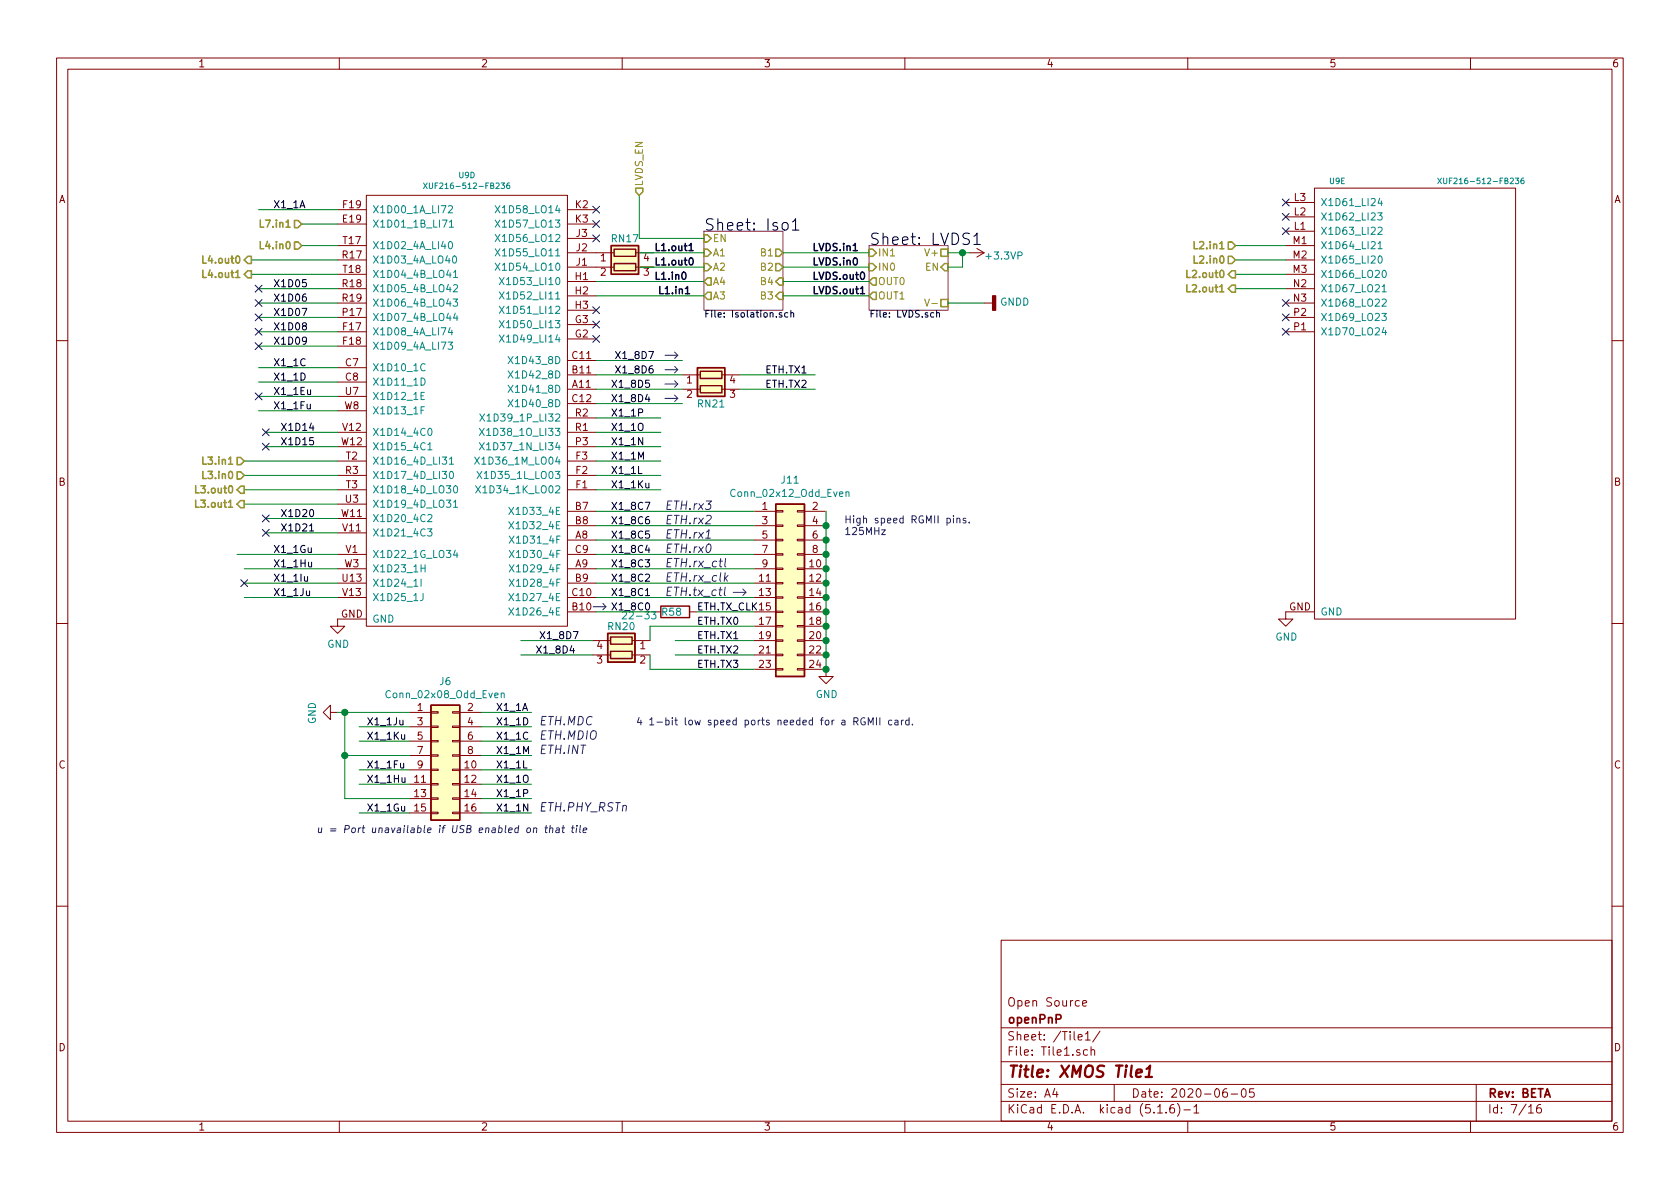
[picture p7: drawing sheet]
EESchema Schematic File Version 4
EELAYER 30 0
EELAYER END
$Descr A4 11693 8268
encoding utf-8
Sheet 7 16
Title "XMOS Tile1"
Date "2020-06-05"
Rev "BETA"
Comp "openPnP"
Comment1 "Open Source"
Comment2 ""
Comment3 ""
Comment4 ""
$EndDescr
Text Notes 2200 5800 0    50   Italic 0
u = Port unavailable if USB enabled on that tile
Text Label 3450 4950 0    50   ~ 0
X1_1A
Text Label 3450 5150 0    50   ~ 0
X1_1C
Text Label 3450 5050 0    50   ~ 0
X1_1D
Text Label 3450 5350 0    50   ~ 0
X1_1L
Text Label 3450 5250 0    50   ~ 0
X1_1M
Text Label 3450 5650 0    50   ~ 0
X1_1N
Text Label 3450 5450 0    50   ~ 0
X1_1O
Text Label 3450 5550 0    50   ~ 0
X1_1P
Wire Wire Line
	3700 4950 3350 4950
Wire Wire Line
	3700 5050 3350 5050
Wire Wire Line
	3700 5150 3350 5150
Wire Wire Line
	3700 5250 3350 5250
Wire Wire Line
	3700 5650 3350 5650
Wire Wire Line
	3700 5550 3350 5550
Wire Wire Line
	3700 5450 3350 5450
Wire Wire Line
	3700 5350 3350 5350
Wire Wire Line
	2850 5150 2500 5150
Text Label 2550 5150 0    50   ~ 0
X1_1Ku
$Comp
L Connector_Generic:Conn_02x08_Odd_Even J?
U 1 1
P 3050 5250
AR Path="/5CA484B3" Ref="J?"  Part="1" 
AR Path="/5CA35A27/5CA484B3" Ref="J6"  Part="1" 
F 0 "J6" H 3100 5767 50  0000 C CNN
F 1 "Conn_02x08_Odd_Even" H 3100 5676 50  0000 C CNN
F 2 "Connector_PinSocket_2.54mm:PinSocket_2x08_P2.54mm_Vertical" H 3050 5250 50  0001 C CNN
F 3 "~" H 3050 5250 50  0001 C CNN
F 4 "~" H 0   0   50  0001 C CNN "Part Number"
	1    3050 5250
	1    0    0    -1  
$EndComp
Wire Wire Line
	2850 5650 2500 5650
Wire Wire Line
	2850 5450 2500 5450
Wire Wire Line
	2850 5350 2500 5350
Text Label 2550 5650 0    50   ~ 0
X1_1Gu
Text Label 2550 5450 0    50   ~ 0
X1_1Hu
Text Label 2550 5350 0    50   ~ 0
X1_1Fu
$Comp
L power:GND #PWR?
U 1 1
P 2350 4950
AR Path="/5CA484C0" Ref="#PWR?"  Part="1" 
AR Path="/5CA35A27/5CA484C0" Ref="#PWR087"  Part="1" 
F 0 "#PWR087" H 2350 4700 50  0001 C CNN
F 1 "GND" H 2355 4777 50  0000 C CNN
F 2 "" H 2350 4950 50  0001 C CNN
F 3 "" H 2350 4950 50  0001 C CNN
	1    2350 4950
	0    1    1    0   
$EndComp
Wire Wire Line
	2500 5050 2850 5050
Text Label 2550 5050 0    50   ~ 0
X1_1Ju
Wire Wire Line
	2350 4950 2400 4950
Wire Wire Line
	2850 5250 2400 5250
Wire Wire Line
	2400 5250 2400 4950
Connection ~ 2400 4950
Wire Wire Line
	2400 4950 2850 4950
Wire Wire Line
	2850 5550 2400 5550
Wire Wire Line
	2400 5550 2400 5250
Connection ~ 2400 5250
Text Notes 3750 5150 0    59   Italic 0
ETH.MDIO
Text Notes 3750 5050 0    59   Italic 0
ETH.MDC
Text Notes 3750 5250 0    59   Italic 0
ETH.INT
Text Notes 3750 5650 0    59   Italic 0
ETH.PHY_RSTn
$Comp
L XMOS_XUF216_FB236-rescue:XUF216-512-FB236-xmos-XMOS_XUF216_FB236-rescue U?
U 5 1
P 9850 4300
AR Path="/5CA63C77" Ref="U?"  Part="5" 
AR Path="/5CA35A27/5CA63C77" Ref="U9"  Part="5" 
F 0 "U9" H 9250 7350 39  0000 L CNN
F 1 "XUF216-512-FB236" H 10000 7350 39  0000 L CNN
F 2 "xmos:BGA_236" H 9900 6100 39  0001 C CNN
F 3 "" H 9900 6100 39  0001 C CNN
F 4 "~" H 0   0   50  0001 C CNN "Part Number"
	5    9850 4300
	1    0    0    -1  
$EndComp
NoConn ~ 8950 1400
NoConn ~ 8950 1500
NoConn ~ 8950 1600
NoConn ~ 8950 2100
NoConn ~ 8950 2200
NoConn ~ 8950 2300
$Comp
L power:GND #PWR?
U 1 1
P 8950 4250
AR Path="/5CA63C91" Ref="#PWR?"  Part="1" 
AR Path="/5CA35A27/5CA63C91" Ref="#PWR090"  Part="1" 
F 0 "#PWR090" H 8950 4000 50  0001 C CNN
F 1 "GND" H 8955 4077 50  0000 C CNN
F 2 "" H 8950 4250 50  0001 C CNN
F 3 "" H 8950 4250 50  0001 C CNN
	1    8950 4250
	1    0    0    -1  
$EndComp
$Comp
L XMOS_XUF216_FB236-rescue:XUF216-512-FB236-xmos-XMOS_XUF216_FB236-rescue U?
U 4 1
P 3250 4350
AR Path="/5CA7F845" Ref="U?"  Part="4" 
AR Path="/5CA35A27/5CA7F845" Ref="U9"  Part="4" 
F 0 "U9" H 3250 7491 39  0000 C CNN
F 1 "XUF216-512-FB236" H 3250 7416 39  0000 C CNN
F 2 "xmos:BGA_236" H 3300 6150 39  0001 C CNN
F 3 "" H 3300 6150 39  0001 C CNN
F 4 "~" H 0   0   50  0001 C CNN "Part Number"
	4    3250 4350
	1    0    0    -1  
$EndComp
Text Label 4550 1750 0    50   ~ 10
L1.out1
Wire Wire Line
	2350 1550 2100 1550
Wire Wire Line
	2350 2550 1800 2550
Wire Wire Line
	2350 2650 1800 2650
Wire Wire Line
	2350 2750 1800 2750
Wire Wire Line
	2350 2850 1800 2850
Text Label 1900 2550 0    50   ~ 0
X1_1C
Text Label 1900 2650 0    50   ~ 0
X1_1D
Text Label 1900 2750 0    50   ~ 0
X1_1Eu
Text Label 1900 2850 0    50   ~ 0
X1_1Fu
Wire Wire Line
	2350 4150 1700 4150
Wire Wire Line
	2350 4050 1700 4050
Wire Wire Line
	2350 3950 1700 3950
Wire Wire Line
	2350 1450 1800 1450
NoConn ~ 4150 1450
NoConn ~ 4150 1550
NoConn ~ 4150 1650
NoConn ~ 4150 2150
NoConn ~ 4150 2250
NoConn ~ 4150 2350
Wire Wire Line
	4150 2900 4600 2900
Wire Wire Line
	4150 3000 4600 3000
Wire Wire Line
	4150 3100 4600 3100
Wire Wire Line
	4150 3200 4600 3200
Wire Wire Line
	4150 3300 4600 3300
Wire Wire Line
	4150 3400 4600 3400
Text Label 4250 2900 0    50   ~ 0
X1_1P
Text Label 4250 3000 0    50   ~ 0
X1_1O
Text Label 4250 3100 0    50   ~ 0
X1_1N
Text Label 4250 3200 0    50   ~ 0
X1_1M
Text Label 4250 3300 0    50   ~ 0
X1_1L
Text Label 4250 3400 0    50   ~ 0
X1_1Ku
Text Label 1900 3950 0    50   ~ 0
X1_1Hu
Text Label 1900 4050 0    50   ~ 0
X1_1Iu
Text Label 1900 4150 0    50   ~ 0
X1_1Ju
Text Label 1900 1450 0    50   ~ 0
X1_1A
Wire Wire Line
	1650 3850 2350 3850
Text Label 4250 4250 0    50   ~ 0
X1_8C0
$Comp
L power:GND #PWR?
U 1 1
P 2350 4300
AR Path="/5CA7F8A0" Ref="#PWR?"  Part="1" 
AR Path="/5CA35A27/5CA7F8A0" Ref="#PWR086"  Part="1" 
F 0 "#PWR086" H 2350 4050 50  0001 C CNN
F 1 "GND" H 2355 4127 50  0000 C CNN
F 2 "" H 2350 4300 50  0001 C CNN
F 3 "" H 2350 4300 50  0001 C CNN
	1    2350 4300
	1    0    0    -1  
$EndComp
Text Label 1900 3850 0    50   ~ 0
X1_1Gu
Wire Wire Line
	2350 3000 1850 3000
Wire Wire Line
	2350 3100 1850 3100
Wire Wire Line
	2350 3600 1850 3600
Wire Wire Line
	2350 3700 1850 3700
Wire Wire Line
	2350 2400 1800 2400
Wire Wire Line
	2350 2300 1800 2300
Wire Wire Line
	2350 2200 1800 2200
Wire Wire Line
	2350 2100 1800 2100
Wire Wire Line
	2350 2000 1800 2000
Text Label 1900 2400 0    50   ~ 0
X1D09
Text Label 1900 2300 0    50   ~ 0
X1D08
Text Label 1900 2200 0    50   ~ 0
X1D07
Text Label 1900 2100 0    50   ~ 0
X1D06
Text Label 1900 2000 0    50   ~ 0
X1D05
Text Label 1950 3000 0    50   ~ 0
X1D14
Text Label 1950 3100 0    50   ~ 0
X1D15
Text Label 1950 3600 0    50   ~ 0
X1D20
Text Label 1950 3700 0    50   ~ 0
X1D21
Text Label 4250 4150 0    50   ~ 0
X1_8C1
Text Label 4250 4050 0    50   ~ 0
X1_8C2
Text Label 4250 3950 0    50   ~ 0
X1_8C3
Text Label 4250 3850 0    50   ~ 0
X1_8C4
Text Label 4250 3750 0    50   ~ 0
X1_8C5
Text Label 4250 3650 0    50   ~ 0
X1_8C6
Text Label 4250 3550 0    50   ~ 0
X1_8C7
NoConn ~ 1700 4050
NoConn ~ 1800 2750
Wire Wire Line
	4900 2050 4150 2050
Wire Wire Line
	4150 1950 4900 1950
$Sheet
S 4900 1600 550  550 
U 5CA7F8E1
F0 "Iso1" 79
F1 "Isolation.sch" 47
F2 "B1" O R 5450 1750 50 
F3 "B2" O R 5450 1850 50 
F4 "B3" I R 5450 2050 50 
F5 "B4" I R 5450 1950 50 
F6 "A1" I L 4900 1750 50 
F7 "A2" I L 4900 1850 50 
F8 "A3" O L 4900 2050 50 
F9 "A4" O L 4900 1950 50 
F10 "EN" I L 4900 1650 50 
$EndSheet
$Comp
L power:GNDD #PWR?
U 1 1
P 6850 2100
AR Path="/5CA7F8E7" Ref="#PWR?"  Part="1" 
AR Path="/5CA35A27/5CA7F8E7" Ref="#PWR089"  Part="1" 
F 0 "#PWR089" H 6850 1850 50  0001 C CNN
F 1 "GNDD" V 6854 1990 50  0000 R CNN
F 2 "" H 6850 2100 50  0001 C CNN
F 3 "" H 6850 2100 50  0001 C CNN
	1    6850 2100
	0    -1   -1   0   
$EndComp
$Comp
L power:+3.3VP #PWR?
U 1 1
P 6750 1750
AR Path="/5CA7F8ED" Ref="#PWR?"  Part="1" 
AR Path="/5CA35A27/5CA7F8ED" Ref="#PWR088"  Part="1" 
F 0 "#PWR088" H 6900 1700 50  0001 C CNN
F 1 "+3.3VP" V 6770 1848 50  0000 L CNN
F 2 "" H 6750 1750 50  0001 C CNN
F 3 "" H 6750 1750 50  0001 C CNN
	1    6750 1750
	0    1    1    0   
$EndComp
Wire Wire Line
	5450 1750 6050 1750
Wire Wire Line
	5450 1850 6050 1850
Wire Wire Line
	5450 1950 6050 1950
Wire Wire Line
	5450 2050 6050 2050
Text Label 5650 1750 0    50   ~ 10
LVDS.in1
Text Label 5650 1850 0    50   ~ 10
LVDS.in0
Text Label 5650 1950 0    50   ~ 10
LVDS.out0
Text Label 5650 2050 0    50   ~ 10
LVDS.out1
Wire Wire Line
	2100 1700 2350 1700
$Sheet
S 6050 1700 550  450 
U 5CA7F907
F0 "LVDS1" 79
F1 "LVDS.sch" 47
F2 "IN0" I L 6050 1850 50 
F3 "IN1" I L 6050 1750 50 
F4 "OUT0" O L 6050 1950 50 
F5 "OUT1" O L 6050 2050 50 
F6 "V-" U R 6600 2100 50 
F7 "V+" U R 6600 1750 50 
F8 "EN" I R 6600 1850 50 
$EndSheet
Wire Wire Line
	6850 2100 6600 2100
Wire Wire Line
	6600 1850 6700 1850
Wire Wire Line
	6700 1850 6700 1750
Wire Wire Line
	6700 1750 6600 1750
Wire Wire Line
	6750 1750 6700 1750
Connection ~ 6700 1750
NoConn ~ 1800 2000
NoConn ~ 1800 2100
NoConn ~ 1800 2200
NoConn ~ 1800 2300
NoConn ~ 1800 2400
NoConn ~ 1850 3000
NoConn ~ 1850 3100
NoConn ~ 1850 3600
NoConn ~ 1850 3700
Text Label 5325 2600 0    50   ~ 0
ETH.TX1
Text Label 5325 2700 0    50   ~ 0
ETH.TX2
Text Notes 4625 3550 0    59   Italic 0
ETH.rx3
Text Label 4550 1850 0    50   ~ 10
L1.out0
Text Label 4550 1950 0    50   ~ 10
L1.in0
Text Label 4575 2050 0    50   ~ 10
L1.in1
Wire Wire Line
	1700 3200 2350 3200
Text HLabel 1700 3200 0    50   Input ~ 10
L3.in1
Text HLabel 1700 3300 0    50   Input ~ 10
L3.in0
Wire Wire Line
	1700 3300 2350 3300
Text HLabel 1700 3400 0    50   Output ~ 10
L3.out0
Text HLabel 1700 3500 0    50   Output ~ 10
L3.out1
Text HLabel 4450 1350 1    50   Input ~ 0
LVDS_EN
Text HLabel 8600 1700 0    50   Input ~ 10
L2.in1
Text HLabel 8600 1800 0    50   Input ~ 10
L2.in0
Text HLabel 8600 1900 0    50   Output ~ 10
L2.out0
Text HLabel 8600 2000 0    50   Output ~ 10
L2.out1
Wire Wire Line
	8600 1800 8950 1800
Wire Wire Line
	8600 1700 8950 1700
Text HLabel 2100 1550 0    50   Input ~ 10
L7.in1
Text HLabel 2100 1700 0    50   Input ~ 10
L4.in0
Text HLabel 1750 1800 0    50   Output ~ 10
L4.out0
Text HLabel 1750 1900 0    50   Output ~ 10
L4.out1
Wire Wire Line
	4900 1650 4450 1650
Wire Wire Line
	4450 1650 4450 1350
Wire Wire Line
	1700 3400 2350 3400
Wire Wire Line
	1700 3500 2350 3500
Wire Wire Line
	8600 1900 8950 1900
Wire Wire Line
	8600 2000 8950 2000
Wire Wire Line
	1750 1800 2350 1800
Wire Wire Line
	2350 1900 1750 1900
Text Notes 4625 3650 0    59   Italic 0
ETH.rx2
Text Notes 4625 3750 0    59   Italic 0
ETH.rx1
Text Notes 4625 3850 0    59   Italic 0
ETH.rx0\n
Text Notes 4625 3950 0    59   Italic 0
ETH.rx_ctl\n
Text Notes 4625 4050 0    59   Italic 0
ETH.rx_clk\n
Text Notes 4625 4150 0    59   Italic 0
ETH.tx_ctl\n
$Comp
L Device:R_Pack02 RN?
U 1 1
P 4350 1850
AR Path="/5C320996" Ref="RN?"  Part="1" 
AR Path="/5CA35A27/5C320996" Ref="RN17"  Part="1" 
F 0 "RN17" V 4150 1850 50  0000 C CNN
F 1 "R_Pack02" V 4484 1850 50  0001 C CNN
F 2 "Resistor_SMD:R_Array_Convex_2x0402" V 4525 1850 50  0001 C CNN
F 3 "~" H 4350 1850 50  0001 C CNN
F 4 "~" H -2875 -1475 50  0001 C CNN "Part Number"
	1    4350 1850
	0    1    1    0   
$EndComp
Wire Wire Line
	4450 1750 4900 1750
Wire Wire Line
	4450 1850 4900 1850
$Comp
L Connector_Generic:Conn_02x12_Odd_Even J11
U 1 1
P 5450 4050
F 0 "J11" H 5500 4770 50  0000 C CNN
F 1 "Conn_02x12_Odd_Even" H 5500 4677 50  0000 C CNN
F 2 "Connector_PinSocket_2.54mm:PinSocket_2x12_P2.54mm_Vertical" H 5450 4050 50  0001 C CNN
F 3 "~" H 5450 4050 50  0001 C CNN
	1    5450 4050
	1    0    0    -1  
$EndComp
Wire Wire Line
	4150 4250 4550 4250
Wire Wire Line
	4150 4150 5250 4150
Wire Wire Line
	4150 4050 5250 4050
Wire Wire Line
	4150 3950 5250 3950
Wire Wire Line
	4150 3850 5250 3850
Wire Wire Line
	4150 3750 5250 3750
Wire Wire Line
	4150 3650 5250 3650
Wire Wire Line
	4150 3550 5250 3550
Wire Wire Line
	4150 2500 4750 2500
Wire Wire Line
	4150 2600 4750 2600
Wire Wire Line
	4150 2700 4750 2700
Wire Wire Line
	4150 2800 4750 2800
$Comp
L power:GND #PWR?
U 1 1
P 5750 4650
AR Path="/5C382B2B" Ref="#PWR?"  Part="1" 
AR Path="/5CA35A27/5C382B2B" Ref="#PWR0117"  Part="1" 
F 0 "#PWR0117" H 5750 4400 50  0001 C CNN
F 1 "GND" H 5755 4477 50  0000 C CNN
F 2 "" H 5750 4650 50  0001 C CNN
F 3 "" H 5750 4650 50  0001 C CNN
	1    5750 4650
	1    0    0    -1  
$EndComp
Connection ~ 5750 3650
Wire Wire Line
	5750 3650 5750 3550
Connection ~ 5750 3750
Wire Wire Line
	5750 3750 5750 3650
Connection ~ 5750 3850
Wire Wire Line
	5750 3850 5750 3750
Connection ~ 5750 3950
Wire Wire Line
	5750 3950 5750 3850
Connection ~ 5750 4050
Wire Wire Line
	5750 4050 5750 3950
Connection ~ 5750 4150
Wire Wire Line
	5750 4150 5750 4050
Connection ~ 5750 4250
Wire Wire Line
	5750 4250 5750 4150
Text Notes 4425 5050 0    50   ~ 0
4 1-bit low speed ports needed for a RGMII card.
Text Notes 5875 3725 0    50   ~ 0
High speed RGMII pins.\n125MHz
Wire Wire Line
	5750 4250 5750 4350
Connection ~ 5750 4350
Wire Wire Line
	5750 4350 5750 4450
Connection ~ 5750 4450
Wire Wire Line
	5750 4450 5750 4550
Connection ~ 5750 4550
Wire Wire Line
	5750 4550 5750 4650
Wire Wire Line
	5250 4450 4700 4450
Wire Wire Line
	5250 4550 4700 4550
Text Label 4850 4350 0    50   ~ 0
ETH.TX0
Text Label 4850 4450 0    50   ~ 0
ETH.TX1
Text Label 4850 4550 0    50   ~ 0
ETH.TX2
Text Label 4850 4650 0    50   ~ 0
ETH.TX3
Connection ~ 5750 4650
Text Notes 4750 2525 2    118  ~ 0
→\n
Text Notes 4750 2625 2    118  ~ 0
→\n
Text Notes 4750 2725 2    118  ~ 0
→\n
Text Notes 4750 2825 2    118  ~ 0
→\n
Text Notes 5225 4175 2    118  ~ 0
→\n
Text Notes 4250 4275 2    118  ~ 0
→\n
$Comp
L Device:R_Pack02 RN?
U 1 1
P 4325 4550
AR Path="/5C3CB19F" Ref="RN?"  Part="1" 
AR Path="/5CA35A27/5C3CB19F" Ref="RN20"  Part="1" 
F 0 "RN20" V 4125 4550 50  0000 C CNN
F 1 "22-33R" V 4459 4550 50  0001 C CNN
F 2 "Resistor_SMD:R_Array_Convex_2x0402" V 4500 4550 50  0001 C CNN
F 3 "~" H 4325 4550 50  0001 C CNN
F 4 "~" H -2900 1225 50  0001 C CNN "Part Number"
	1    4325 4550
	0    -1   1    0   
$EndComp
Wire Wire Line
	5150 2600 5675 2600
$Comp
L Device:R_Pack02 RN?
U 1 1
P 4950 2700
AR Path="/5C3CB213" Ref="RN?"  Part="1" 
AR Path="/5CA35A27/5C3CB213" Ref="RN21"  Part="1" 
F 0 "RN21" V 5050 2700 50  0000 C CNN
F 1 "22-33R" V 5084 2700 50  0001 C CNN
F 2 "Resistor_SMD:R_Array_Convex_2x0402" V 5125 2700 50  0001 C CNN
F 3 "~" H 4950 2700 50  0001 C CNN
F 4 "~" H -2275 -625 50  0001 C CNN "Part Number"
	1    4950 2700
	0    1    1    0   
$EndComp
Wire Wire Line
	5150 2700 5675 2700
Wire Wire Line
	4525 4450 4525 4350
Wire Wire Line
	4525 4350 5250 4350
Wire Wire Line
	4525 4650 4525 4550
Wire Wire Line
	4525 4650 5250 4650
Wire Wire Line
	3625 4550 4125 4550
Wire Wire Line
	4125 4450 3625 4450
Text Label 4250 2800 0    50   ~ 0
X1_8D4
Text Label 4250 2700 0    50   ~ 0
X1_8D5
Text Label 4275 2600 0    50   ~ 0
X1_8D6
Text Label 4275 2500 0    50   ~ 0
X1_8D7
Text Label 3750 4450 0    50   ~ 0
X1_8D7
Text Label 3725 4550 0    50   ~ 0
X1_8D4
$Comp
L Device:R R58
U 1 1
P 4700 4250
F 0 "R58" V 4700 4225 50  0000 C CNN
F 1 "22-33" V 4725 4000 50  0000 C CNN
F 2 "Resistor_SMD:R_0603_1608Metric" V 4630 4250 50  0001 C CNN
F 3 "~" H 4700 4250 50  0001 C CNN
	1    4700 4250
	0    1    1    0   
$EndComp
Wire Wire Line
	4850 4250 5250 4250
Text Label 4850 4250 0    50   ~ 0
ETH.TX_CLK
$EndSCHEMATC
